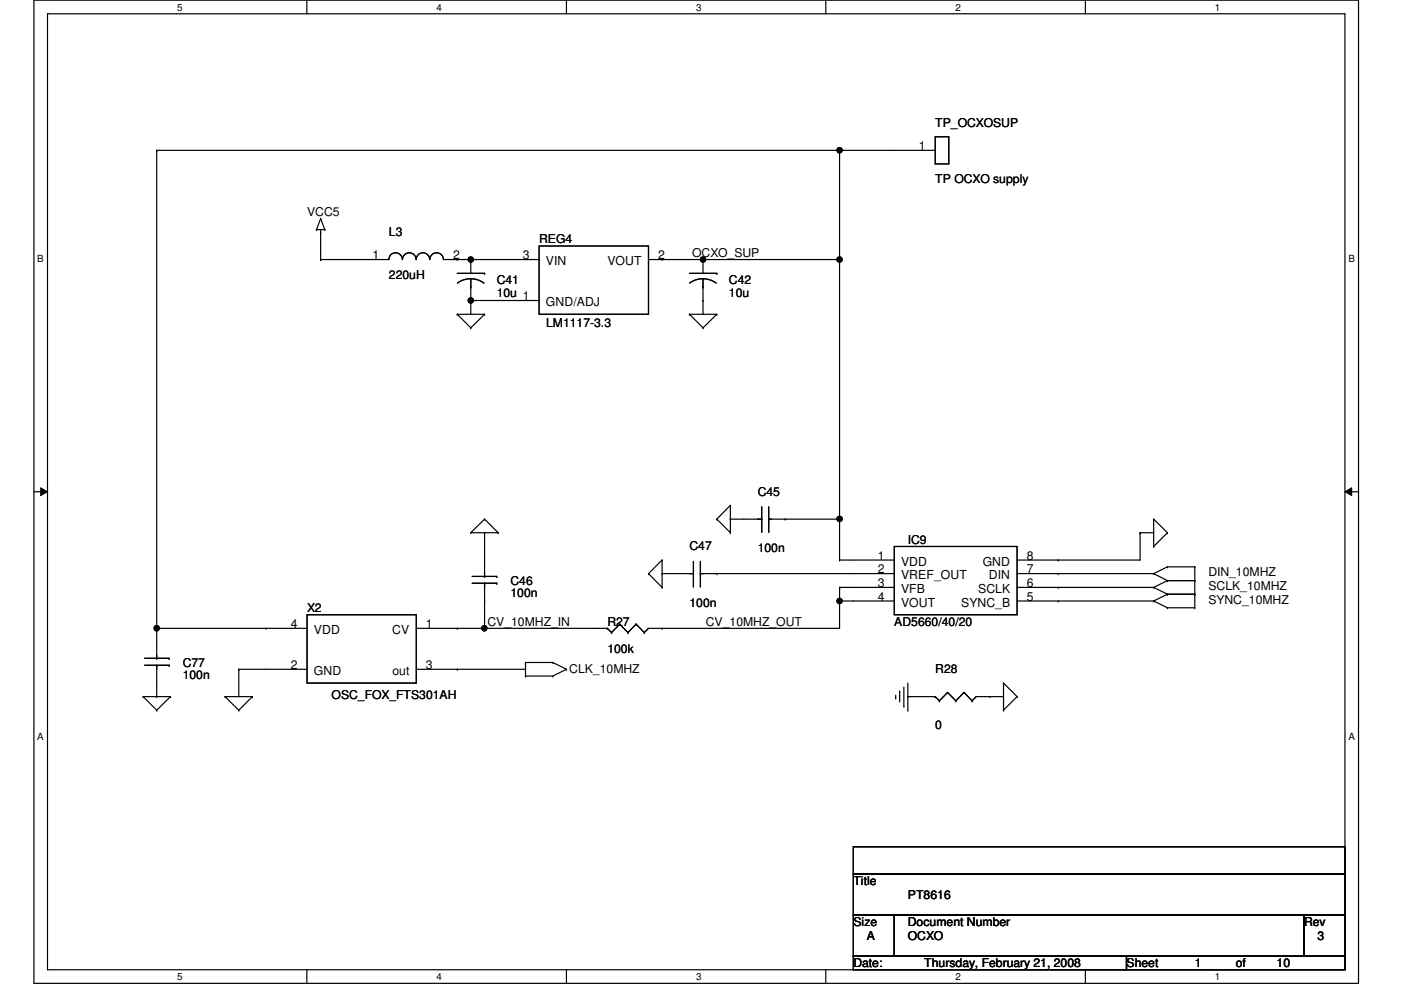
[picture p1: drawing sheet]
<svg xmlns="http://www.w3.org/2000/svg" width="297mm" height="210mm" viewBox="0 0 297 210" stroke-linecap="round" stroke-linejoin="round" font-family="sans-serif">
<path d="M7.2 0h280.8v208.5h-280.8zM10.1 2.9h275.1v202.7h-275.1z" fill="none" stroke="#000" stroke-width=".25"/>
<g fill="#fff">
<path d="M37.5 .3h1.2v2.4h-1.2z"/>
<path d="M37.5 205.9h1.2v2.3h-1.2z"/>
</g>
<path d="M65.1 0v2.9M65.1 205.6v2.9" fill="none" stroke="#000" stroke-width=".25"/>
<g fill="#fff">
<path d="M92.5 .3h1.2v2.4h-1.2z"/>
<path d="M92.5 205.9h1.2v2.3h-1.2z"/>
</g>
<path d="M120.1 0v2.9M120.1 205.6v2.9" fill="none" stroke="#000" stroke-width=".25"/>
<g fill="#fff">
<path d="M147.6 .3h1.1v2.4h-1.1z"/>
<path d="M147.6 205.9h1.1v2.3h-1.1z"/>
</g>
<path d="M175.1 0v2.9M175.1 205.6v2.9" fill="none" stroke="#000" stroke-width=".25"/>
<g fill="#fff">
<path d="M202.6 .3h1.1v2.4h-1.1z"/>
<path d="M202.6 205.9h1.1v2.3h-1.1z"/>
</g>
<path d="M230.1 0v2.9M230.1 205.6v2.9" fill="none" stroke="#000" stroke-width=".25"/>
<g fill="#fff">
<path d="M257.6 .3h1.1v2.4h-1.1z"/>
<path d="M257.6 205.9h1.1v2.3h-1.1z"/>
<path d="M7.9 53.6h1.4v2.3h-1.4z"/>
<path d="M285.9 53.6h1.3v2.3h-1.3z"/>
<path d="M7.9 154.9h1.4v2.4h-1.4z"/>
<path d="M285.9 154.9h1.3v2.4h-1.3z"/>
</g>
<g fill="none" stroke="#000" stroke-width=".25">
<path d="M33.2 31.9h.1M33.2 31.9v107.7M33.2 31.9h165.1M178 31.9h.1M178 31.9v86.8M198.3 29h2.9v5.8h-2.9zM67.1 48.7h.1M67.1 48.7h1.8M68 55h.1M68 49.2h.1M68 46.4h.1M68 55h14.5a1.42 1.42 0 0 1 1.4-1.4 1.42 1.42 0 0 1 1.4 1.4"/>
<path d="M68 48.7v6.3M68 46.4l-.9 2.3M68 46.4l.9 2.3M68.9 48.7h.1M85.3 55a1.44 1.44 0 0 1 1.5-1.4 1.44 1.44 0 0 1 1.4 1.4M88.3 55a1.42 1.42 0 0 1 1.4-1.4 1.42 1.42 0 0 1 1.4 1.4 1.46 1.46 0 0 1 1.5-1.4 1.46 1.46 0 0 1 1.4 1.4M94.1 55h20.2M96.9 55h.1M96.9 58h5.8M99.8 55h.1M99.8 59.1l1.5 .2 1.3 .7M99.8 59.1l-1.5 .2-1.3 .7"/>
<path d="M99.8 55v3M99.8 59.1v7.5M102.7 58h.1M114.3 52.2h23.2v14.4h-23.2zM137.5 55h40.5M140.4 55h.1M146.2 58h5.8M149.1 55h.1M149.1 59.1l1.4 .2 1.3 .7M149.1 59.1l-1.5 .2-1.4 .7M149.1 55v3M149.1 59.1v7.5"/>
<path d="M152 58h.1M178 55h.1M96.9 66.6h.1M96.9 66.6h5.8M96.9 66.6l2.9 2.9M99.8 63.7h.1M99.8 69.5h.1M99.8 60.8h.1M99.8 63.7h14.5M102.7 66.6h.1M102.7 66.6l-2.9 2.9M146.2 66.6h.1"/>
<path d="M146.2 66.6h5.8M146.2 66.6l2.9 2.9M149.1 63.7h.1M149.1 69.5h.1M149.1 60.8h.1M152 66.6h.1M152 66.6l-2.9 2.9M7.2 104.3h2.9M99.8 112.9h.1M99.8 112.9h5.8M102.7 112.9h.1M102.7 110.1h.1"/>
<path d="M102.7 112.9v9.3M102.7 110.1l-2.9 2.8M102.7 110.1l2.9 2.8M105.6 112.9h.1M140.4 118.7h.1M140.4 118.7v5.8M140.4 118.7l-2.9 2.9M147 119v5.2M148.5 119v5.2M152 110.1h.1M152 110.1l2.9 2.8M154.9 110.1h.1"/>
<path d="M154.9 112.9h.1M154.9 107.1h.1M154.9 110.1h6.6M154.9 107.1v5.8M154.9 107.1l-2.9 3M161.5 112.6h.1M161.5 110.1h.1M161.5 107.4v5.2M163 110.1h.1M163 112.6h.1M163 110.1h15M163 107.4v5.2"/>
<path d="M166.5 110.1h.1M178 118.7h.1M178 110.1h.1M178 118.7h11.6M189.6 115.9h26v14.4h-26zM224.4 118.7h.1M241.7 112.9h.1M241.7 112.9v5.8h-26.1M241.7 112.9h2.9M244.6 110.1h.1M244.6 115.9h.1M244.6 110.1v5.8"/>
<path d="M244.6 110.1l2.9 2.8M247.5 112.9h.1M247.5 112.9l-2.9 3M285.2 104.3h2.8M30.6 139.6h5.3M33.2 133.2h.1M33.2 139.6h.1M33.2 133.2h31.9M35.9 139.6h.1M56.4 133.2h.1M65.1 130.3h23.2v14.5h-23.2zM88.3 133.2h40.5"/>
<path d="M96.9 133.2h.1M100.1 123.7h5.2M100.1 122.2h5.2M102.7 133.2h.1M102.7 127.4h.1M102.7 122.2h.1M102.7 123.7h.1M102.7 123.7v9.5M105.3 123.7h.1M105.3 122.2h.1M128.8 133.2h.1M128.8 133.2l.9 .9"/>
<path d="M129.7 134.1h.1M131.4 132.3h.1M131.4 132.3l1.7 1.8M131.4 132.3l-1.7 1.8M133.1 134.1h.1M134.9 132.3h.1M134.9 132.3l1.7 1.8M134.9 132.3l-1.8 1.8M136.6 134.1h.1M137.5 121.6h.1M137.5 121.6l2.9 2.9M140.4 133.2h.1"/>
<path d="M140.4 121.6h.1M140.4 124.5h.1M140.4 121.6h6.6M147 124.2h.1M147 121.6h.1M148.5 121.6h.1M148.5 124.2h.1M148.5 121.6h41.1M152 121.6h.1M178 124.5h.1M178 127.4h.1M178 124.5v8.7h-40.5l-.9 .9"/>
<path d="M178 124.5h11.6M178 127.4h11.6M215.6 121.6h29M215.6 124.5h29M215.6 127.4h29M224.4 121.6h.1M224.4 124.5h.1M224.4 127.4h.1M244.6 121.6h.1M244.6 124.5h.1M244.6 127.4h.1M244.6 121.6l2.9 1.5"/>
<path d="M244.6 124.5l2.9 1.5M244.6 127.4l2.9 1.5M247.5 120.2h.1M247.5 123.1h.1M247.5 126h.1M247.5 128.9h.1M247.5 120.2l-2.9 1.4M247.5 120.2h5.8M247.5 123.1h5.8M247.5 123.1l-2.9 1.4M247.5 126h5.8M247.5 126l-2.9 1.4"/>
<path d="M247.5 128.9h5.8M253.3 120.2h.1M253.3 123.1h.1M253.3 126h.1M253.3 128.9h.1M253.3 120.2v8.7M30.3 147.7h.1M30.3 147.7h5.8M30.3 147.7l2.9 2.9M30.6 141.1h5.3M33.2 147.7h.1M33.2 150.6h.1"/>
<path d="M33.2 141.1h.1M33.2 141.1v6.6M35.9 141.1h.1M36.1 147.7h.1M36.1 147.7l-2.9 2.9M47.7 147.7h.1M47.7 147.7h5.8M47.7 147.7l2.9 2.9M50.6 141.9h.1M50.6 150.6h.1M50.6 141.9h14.5M50.6 141.9v5.8"/>
<path d="M53.5 147.7h.1M53.5 147.7l-2.9 2.9M88.3 141.9h23.1M96.9 141.9h.1M111.4 143.3h.1M111.4 140.5h.1M111.4 140.5h5.8M111.4 143.3h5.8M111.4 140.5v2.8M117.2 140.5h.1M117.2 143.3h.1M117.2 140.5l2.9 1.4"/>
<path d="M120.1 141.9h.1M120.1 141.9l-2.9 1.4M189.9 148h.1M189.9 147.4v.6M190.8 146.6h.1M190.8 146.6v2.2M191.6 149.7h.1M191.6 145.7v4M192.5 147.7h.1M192.5 150.6h.1M192.5 147.7h5.8M192.5 144.8v5.8"/>
<path d="M198.3 147.7h.1M198.3 147.7l.9 .9M199.2 148.6h.1M200.9 146.8h.1M200.9 146.8l1.7 1.8M200.9 146.8l-1.7 1.8M202.6 148.6h.1M204.4 146.8h.1M204.4 146.8l1.7 1.8M204.4 146.8l-1.8 1.8M206.1 148.6h.1M209.9 147.7h.1"/>
<path d="M212.8 144.8h.1M212.8 150.6h.1M212.8 147.7h-5.8l-.9 .9M212.8 144.8v5.8M212.8 144.8l2.8 2.9M215.6 147.7h.1M215.6 147.7l-2.8 2.9M180.9 179.5h104.3v5.8h-104.3zM180.9 185.3h104.3v8.7h-104.3zM180.9 194h8.7v8.7h-8.7zM189.6 194h86.9v8.7h-86.9zM276.5 194h8.7v8.7h-8.7z"/>
<path d="M180.9 202.7h57.9v2.9h-57.9zM238.8 202.7h46.4v2.9h-46.4z"/>
<circle cx="178" cy="31.9" r=".56"/>
<circle cx="99.8" cy="55" r=".56"/>
<circle cx="149" cy="55" r=".56"/>
<circle cx="178" cy="55" r=".56"/>
<circle cx="99.8" cy="63.7" r=".56"/>
<circle cx="178" cy="110" r=".56"/>
<circle cx="33.2" cy="133.2" r=".56"/>
<circle cx="102.7" cy="133.2" r=".56"/>
<circle cx="178" cy="127.4" r=".56"/>
</g>
<g fill="#000">
<path d="M8.6 103.4l1.5 .9-1.5 .8zM285.2 104.3l1.4-.9v1.7z"/>
<circle cx="178" cy="31.9" r=".56"/>
<circle cx="99.8" cy="55" r=".56"/>
<circle cx="149" cy="55" r=".56"/>
<circle cx="178" cy="55" r=".56"/>
<circle cx="99.8" cy="63.7" r=".56"/>
<circle cx="178" cy="110" r=".56"/>
<circle cx="33.2" cy="133.2" r=".56"/>
<circle cx="102.7" cy="133.2" r=".56"/>
<circle cx="178" cy="127.4" r=".56"/>
</g>
<path d="M8.6 103.4l1.5 .9-1.5 .8zM285.2 104.3l1.4-.9v1.7z" fill="none" stroke="#000" stroke-width=".21"/>
<g font-size="2.6">
<text x="198.3" y="27">TP_OCXOSUP</text>
<text x="194.8" y="31.8">1</text>
<text x="198.3" y="38.8">TP OCXO supply</text>
<text x="65.1" y="45.8">VCC5</text>
<text x="82.5" y="50.1">L3</text>
<text x="114.3" y="51.6">REG4</text>
<text x="79" y="55">1</text>
<text x="82.5" y="59.1">220uH</text>
<text x="96.1" y="55">2</text>
<text x="110.8" y="55">3</text>
<text x="115.7" y="56.2">VIN</text>
<text x="128.8" y="56.2">VOUT</text>
<text x="139.5" y="55">2</text>
<text x="146.8" y="54.4">OCXO_SUP</text>
<text x="105.3" y="60.3">C41</text>
<text x="105.3" y="62.9">10u</text>
<text x="110.8" y="63.7">1</text>
<text x="115.7" y="64.9">GND/ADJ</text>
<text x="154.6" y="60.3">C42</text>
<text x="154.6" y="62.9">10u</text>
<text x="115.8" y="69.3">LM1117-3.3</text>
<text x="160.7" y="105.2">C45</text>
<text x="146.2" y="116.7">C47</text>
<text x="160.7" y="117">100n</text>
<text x="186.1" y="118.7">1</text>
<text x="191" y="119.9">VDD</text>
<text x="192.5" y="115.3">IC9</text>
<text x="208.4" y="119.9">GND</text>
<text x="217.7" y="118.7">8</text>
<text x="108.2" y="124">C46</text>
<text x="186.1" y="121.6">2</text>
<text x="186.1" y="124.5">3</text>
<text x="191" y="122.8">VREF_OUT</text>
<text x="191" y="125.7">VFB</text>
<text x="207.4" y="125.7">SCLK</text>
<text x="209.7" y="122.8">DIN</text>
<text x="217.7" y="124.5">6</text>
<text x="217.7" y="121.6">7</text>
<text x="256.2" y="122.2">DIN_10MHZ</text>
<text x="256.2" y="125.1">SCLK_10MHZ</text>
<text x="65.1" y="129.8">X2</text>
<text x="108.2" y="126.6">100n</text>
<text x="146.2" y="128.6">100n</text>
<text x="186.1" y="127.4">4</text>
<text x="191" y="128.6">VOUT</text>
<text x="203.8" y="128.6">SYNC_B</text>
<text x="217.7" y="127.4">5</text>
<text x="256.2" y="128">SYNC_10MHZ</text>
<text x="61.6" y="133.2">4</text>
<text x="66.5" y="134.4">VDD</text>
<text x="83.2" y="134.4">CV</text>
<text x="90.3" y="133.2">1</text>
<text x="103.3" y="132.6">CV_10MHZ_IN</text>
<text x="128.8" y="132.7">R27</text>
<text x="149.6" y="132.6">CV_10MHZ_OUT</text>
<text x="189.6" y="132.7">AD5660/40/20</text>
<text x="38.7" y="141.4">C77</text>
<text x="38.7" y="143.9">100n</text>
<text x="61.6" y="141.9">2</text>
<text x="66.5" y="143.1">GND</text>
<text x="83.2" y="143.1">out</text>
<text x="90.3" y="141.9">3</text>
<text x="120.7" y="142.8">CLK_10MHZ</text>
<text x="128.8" y="138.4">100k</text>
<text x="198.3" y="142.8">R28</text>
<text x="70.3" y="148.3">OSC_FOX_FTS301AH</text>
<text x="198.3" y="154.6">0</text>
<text x="180.9" y="187.7">Title</text>
<text x="192.5" y="190.6">PT8616</text>
<text x="180.9" y="196.3">Size</text>
<text x="192.5" y="196.3">Document Number</text>
<text x="276.5" y="196.3">Rev</text>
<text x="183.8" y="199.3">A</text>
<text x="192.5" y="199.3">OCXO</text>
<text x="279.4" y="199.3">3</text>
<text x="180.9" y="205.1">Date:</text>
<text x="196" y="205.1">Thursday, February 21, 2008</text>
<text x="238.8" y="205.1">Sheet</text>
<text x="253.3" y="205.1">1</text>
<text x="262" y="205.1">of</text>
<text x="270.7" y="205.1">10</text>
</g>
<g font-size="2.1">
<text x="37.5" y="2.2">5</text>
<text x="92.5" y="2.2">4</text>
<text x="147.6" y="2.2">3</text>
<text x="202.6" y="2.2">2</text>
<text x="257.6" y="2.2">1</text>
<text x="7.9" y="55.5">B</text>
<text x="285.9" y="55.5">B</text>
<text x="7.9" y="156.8">A</text>
<text x="285.9" y="156.8">A</text>
<text x="37.5" y="207.8">5</text>
<text x="92.5" y="207.8">4</text>
<text x="147.6" y="207.8">3</text>
<text x="202.6" y="207.8">2</text>
<text x="257.6" y="207.8">1</text>
</g>
</svg>
